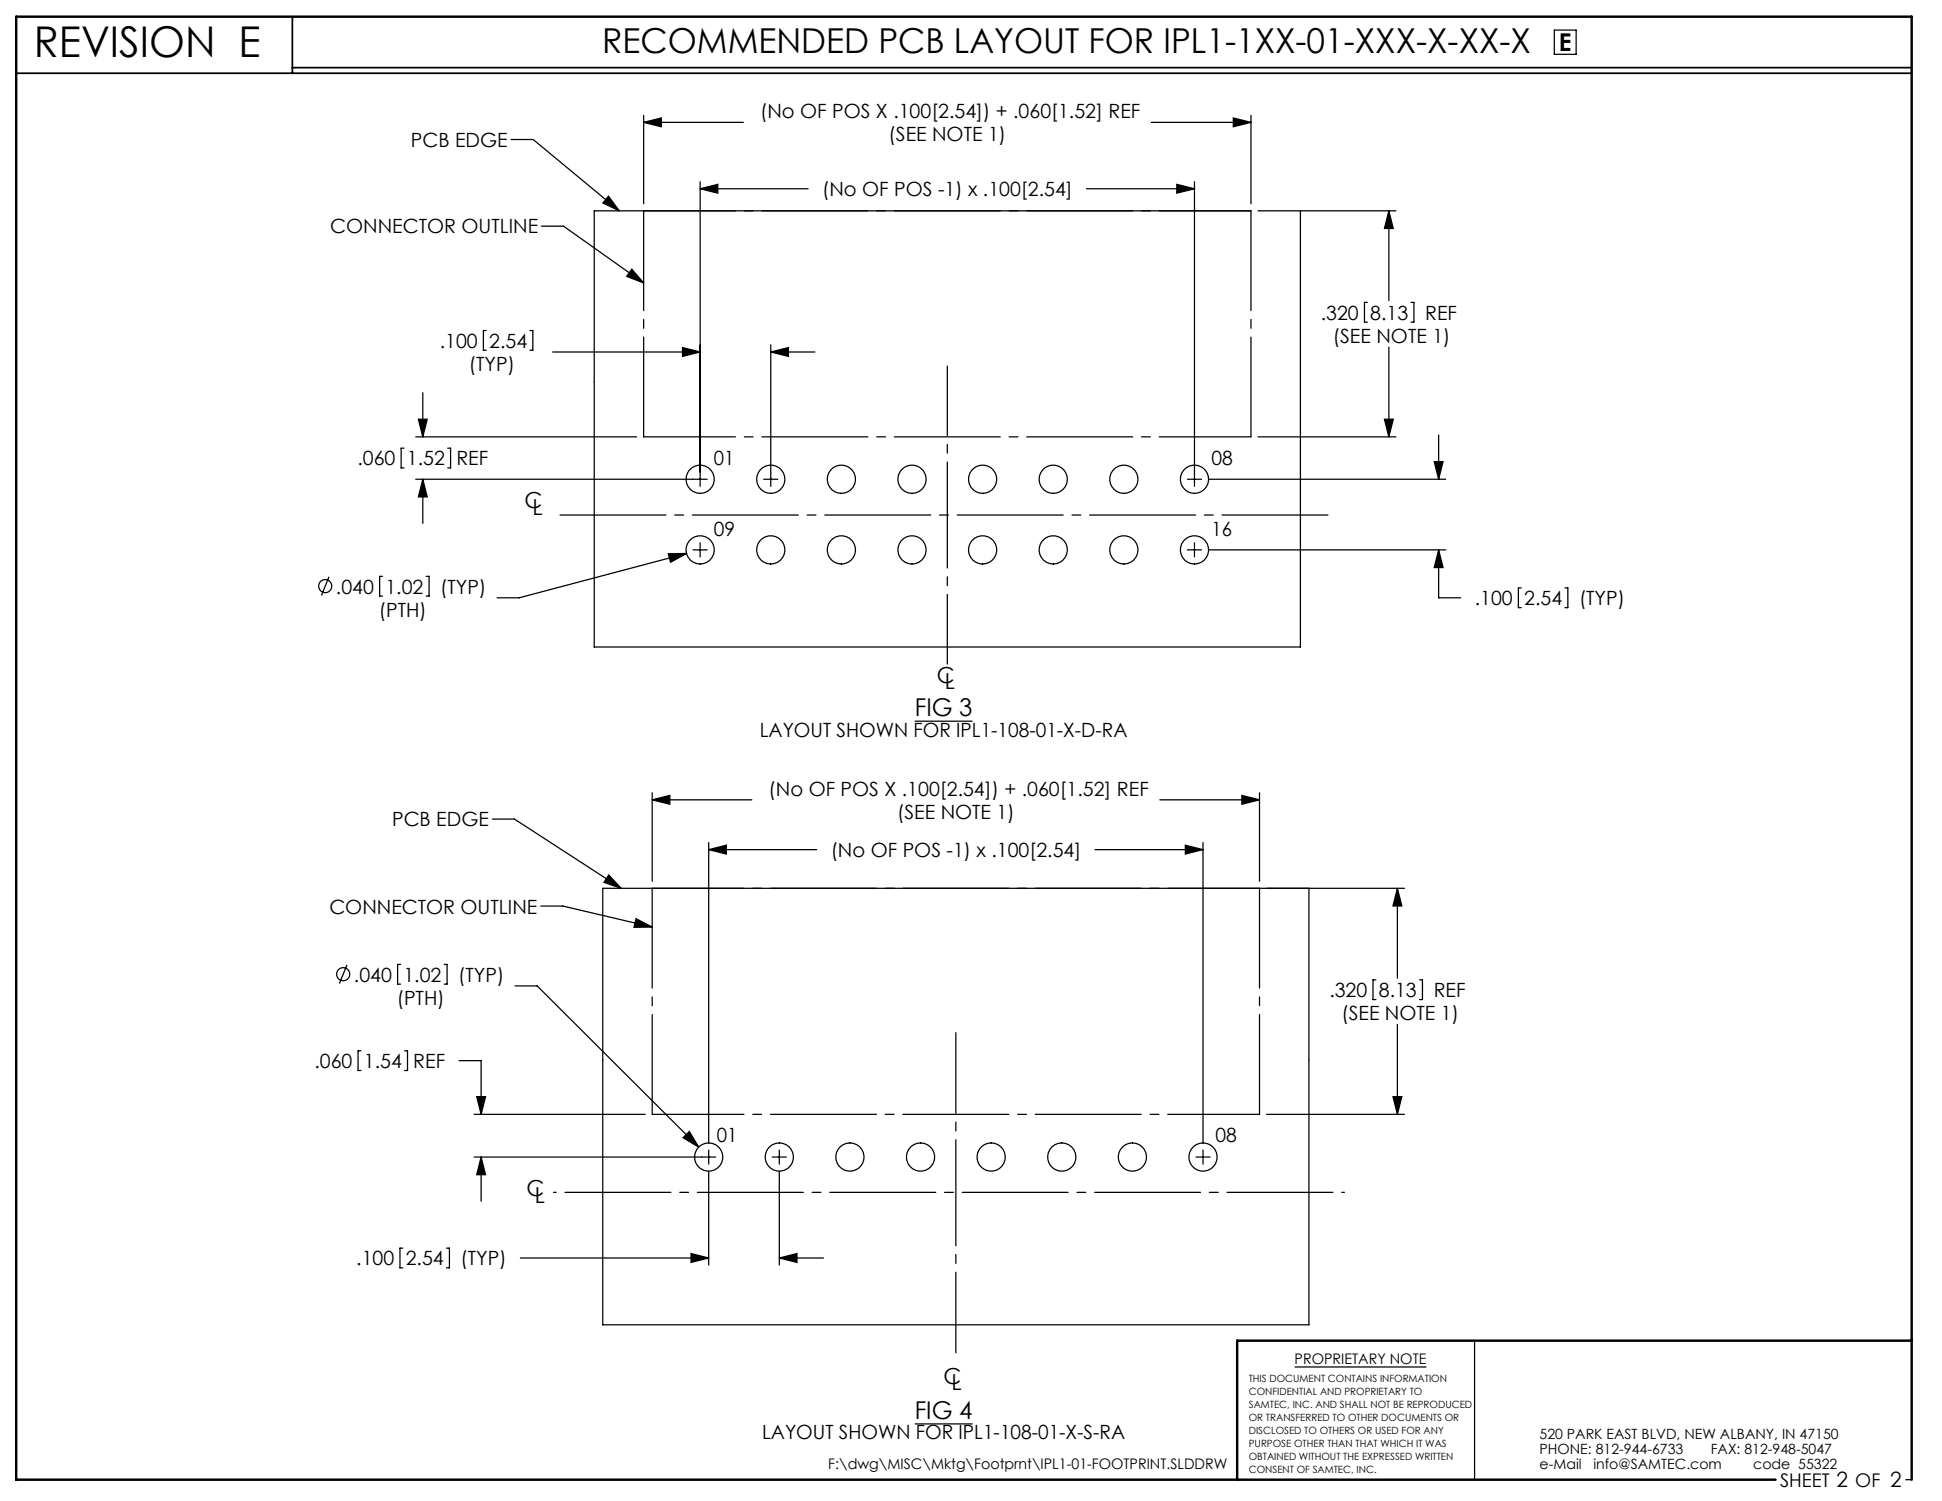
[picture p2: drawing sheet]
<svg xmlns="http://www.w3.org/2000/svg" width="279mm" height="216mm" viewBox="0 0 279 216" stroke-linecap="round" stroke-linejoin="round" font-family="sans-serif">
<g fill="none" stroke="#000" stroke-width=".18">
<path d="M92.6 17.6l2.5-.6v1.2zM92.6 16.6v12.7M92.6 17.6h14.3M165.6 17.6h14.4M177.4 17l2.6 .6-2.6 .6zM180 16.6v12.7M223.6 4.3h3.2v3.5h-3.2zM73.5 20.1h3.2l12.4 10.2M77.9 32.5h3.2l11.5 8.2M87.5 28.2l1.6 2.1-2.4-1.1zM90.9 38.7l1.7 2-2.4-.9zM100.7 26.1v43.8"/>
<path d="M100.7 27.2h15.6M100.7 27.2l2.6-.7v1.3zM156.3 27.2h15.6M169.3 26.5l2.6 .7-2.6 .6zM171.9 26.1v43.8M180 30.3h-94.5v62.8h101.6v-62.8M181 30.3h19.8M199.8 30.3l.7 2.6h-1.3zM199.8 30.3v12.9M60.8 56.5v6.3M70 47.5h-.5v2.9h.5M76.2 47.5h.5v2.9h-.5"/>
<path d="M79.5 50.6h21.2M98.2 50l2.5 .6-2.5 .7zM110.9 49.6v20.3M110.9 50.6h6.3M110.9 50.6l2.5-.6v1.3zM196.7 43.5h-.4v2.8h.4M199.8 49.9v12.9M203 43.5h.4v2.8h-.4M58.1 64.5h-.4v2.8h.4M59.8 62.8h31.8M60.2 60.3h1.3l-.7 2.5zM60.8 68.9l.7 2.6h-1.3z"/>
<path d="M60.8 68.9v6.4M64.4 64.5h.4v2.8h-.4M96.1 79.7l2.7-.1-2.3 1.3zM98.8 79.6l-24.1 6.4h-3.2M99.7 79.1h2M100.7 78.1v2M101.7 68.9h-41.9M109.9 68.9h2M170.8 68.9h2.1M170.8 79.1h2.1M171.9 78.1v2M173.9 68.9h34.1"/>
<path d="M173.9 79.1h34.1M181 62.8h19.8M199.2 60.3h1.3l-.7 2.5zM206.3 66.4h1.3l-.6 2.5zM207 79.1v6.9h3.2M207 62.6v6.3M207 79.1l.6 2.5h-1.3zM47.3 83l-1 2.7M55 82.9h-.4v2.8h.4M61.3 82.9h.4v2.8h-.4M218.9 84.6h-.4v2.8h.4M225.2 84.6h.4v2.8h-.4"/>
<path d="M70.8 117.8h3.2l15.4 10M93.8 115l2.6-.6v1.3zM93.8 114v12.8M93.8 115h14.4M131.6 103.7h8.3M166.9 115h14.3M178.7 114.4l2.5 .6-2.5 .7zM181.2 114v12.8M49.9 138.8l-1.1 2.7M57.6 138.7h-.4v2.9h.4M63.9 138.7h.4v2.9h-.4M77.8 130.3h3.2l12.8 3"/>
<path d="M87.6 125.9l1.8 1.9-2.5-.9zM91.5 132.1l2.3 1.2-2.6 .1zM102 121.2v43.2M102 122.2h15.5M102 122.2l2.5-.6v1.2zM157.5 122.2h15.6M170.5 121.6l2.6 .6-2.6 .6zM173.1 121.2v43.2M188.3 127.8v62.8h-101.6v-62.8h115.4M201 127.8l.7 2.5h-1.3zM201 127.8v12.9M51.9 151.1h-.4v2.9h.4"/>
<path d="M58.2 151.1h.4v2.9h-.4M66 152.6h3.2v7.7M68.6 157.7h1.3l-.7 2.6zM74.1 141.8h3.2l23.2 23.2M198 140.9h-.5v2.9h.5M200.4 157.7h1.3l-.7 2.6zM201 147.4v12.9M204.2 140.9h.5v2.9h-.5M58 179.5h-.5v2.9h.5M64.2 179.5h.5v2.9h-.5M68.2 160.3h24.6M69.2 166.4l.7 2.6h-1.3z"/>
<path d="M69.2 166.4v6.4M99.2 162.7l1.3 2.3-2.2-1.4zM102 168.5v13.5M102 165.4v2M103 166.4h-34.8M111.1 166.4h2M112.1 168.5v13.5M112.1 165.4v2M172.1 166.4h2M173.1 165.4v2M182.2 160.3h19.9M74.9 180.9h27.1"/>
<path d="M99.4 180.3l2.6 .6-2.6 .7zM112.1 180.9h6.4M112.1 180.9l2.6-.6v1.3zM186.3 196.6h18.9M212.2 192.8v20M131.6 204.8h8.3M274.2 212.8h.8"/>
<circle cx="100.7" cy="68.9" r="2.03"/>
<circle cx="100.7" cy="79.1" r="2.03"/>
<circle cx="110.9" cy="68.9" r="2.03"/>
<circle cx="110.9" cy="79.1" r="2.03"/>
<circle cx="121.1" cy="68.9" r="2.03"/>
<circle cx="121.1" cy="79.1" r="2.03"/>
<circle cx="131.2" cy="68.9" r="2.03"/>
<circle cx="131.2" cy="79.1" r="2.03"/>
<circle cx="141.4" cy="68.9" r="2.03"/>
<circle cx="141.4" cy="79.1" r="2.03"/>
<circle cx="151.5" cy="68.9" r="2.03"/>
<circle cx="151.5" cy="79.1" r="2.03"/>
<circle cx="161.7" cy="68.9" r="2.03"/>
<circle cx="161.7" cy="79.1" r="2.03"/>
<circle cx="171.9" cy="68.9" r="2.03"/>
<circle cx="171.9" cy="79.1" r="2.03"/>
<circle cx="46.8" cy="84.3" r=".94"/>
<circle cx="49.4" cy="140.1" r=".94"/>
<circle cx="102" cy="166.4" r="2.03"/>
<circle cx="112.1" cy="166.4" r="2.03"/>
<circle cx="122.3" cy="166.4" r="2.03"/>
<circle cx="132.4" cy="166.4" r="2.03"/>
<circle cx="142.6" cy="166.4" r="2.03"/>
<circle cx="152.8" cy="166.4" r="2.03"/>
<circle cx="162.9" cy="166.4" r="2.03"/>
<circle cx="173.1" cy="166.4" r="2.03"/>
</g>
<path d="M2.3 10.5h272.7M42.1 2.4v8.1M42.1 9.7h232.9" fill="none" stroke="#000" stroke-width=".25"/>
<path d="M275 192.8h-97v20M255.5 212.8h-253.2v-210.4h272.7v210.4" fill="none" stroke="#000" stroke-width=".35"/>
<path d="M92.6 30.3v32.5M180 30.3v32.5M93.8 127.8v32.5M181.2 127.8v32.5" fill="none" stroke="#000" stroke-width=".18" stroke-dasharray="15.2 1.3 1.3 1.3" stroke-dashoffset=".9"/>
<path d="M92.6 30.3h87.4M92.6 62.8h87.4M93.8 127.8h87.4M93.8 160.3h87.4" fill="none" stroke="#000" stroke-width=".18" stroke-dasharray="15.2 1.3 1.3 1.3" stroke-dashoffset="2"/>
<path d="M137.5 148.5v46.1" fill="none" stroke="#000" stroke-width=".18" stroke-dasharray="15.2 1.3 1.3 1.3" stroke-dashoffset="3.6"/>
<path d="M79.6 171.5h113.8" fill="none" stroke="#000" stroke-width=".18" stroke-dasharray="15.2 1.3 1.3 1.3" stroke-dashoffset="-1.6"/>
<path d="M80.3 74.1h111" fill="none" stroke="#000" stroke-width=".18" stroke-dasharray="15.2 1.3 1.3 1.3" stroke-dashoffset="-.3"/>
<path d="M136.3 52.6v42.9" fill="none" stroke="#000" stroke-width=".18" stroke-dasharray="15.2 1.3 1.3 1.3" stroke-dashoffset="5.2"/>
<g fill="#000">
<path d="M93.8 115l2.6-.6v1.3zM178.7 114.4l2.5 .6-2.5 .7zM201 127.8l.7 2.5h-1.3zM200.4 157.7h1.3l-.7 2.6zM69.2 166.4l.7 2.6h-1.3zM68.6 157.7h1.3l-.7 2.6zM199.2 60.3h1.3l-.7 2.5zM199.8 30.3l.7 2.6h-1.3zM92.6 17.6l2.5-.6v1.2zM177.4 17l2.6 .6-2.6 .6zM60.8 68.9l.7 2.6h-1.3zM60.2 60.3h1.3l-.7 2.5z"/>
<path d="M91.5 132.1l2.3 1.2-2.6 .1zM87.6 125.9l1.8 1.9-2.5-.9zM90.9 38.7l1.7 2-2.4-.9zM87.5 28.2l1.6 2.1-2.4-1.1z"/>
<path d="M99.4 180.3l2.6 .6-2.6 .7zM112.1 180.9l2.6-.6v1.3zM99.2 162.7l-.9 .9 2.2 1.4zM102 122.2l2.5-.6v1.2zM170.5 121.6l2.6 .6-2.6 .6zM100.7 27.2l2.6-.7v1.3zM169.3 26.5l2.6 .7-2.6 .6zM98.2 50l2.5 .6-2.5 .7zM110.9 50.6l2.5-.6v1.3zM96.1 79.7l.4 1.2 2.3-1.3zM206.3 66.4h1.3l-.6 2.5zM207 79.1l.6 2.5h-1.3z"/>
</g>
<text font-size="6.1" x="4.9" y="8.2">REVISION E</text>
<text font-size="4.9" x="86.7" y="7.7">RECOMMENDED PCB LAYOUT FOR IPL1-1XX-01-XXX-X-XX-X</text>
<g font-size="3.5">
<text x="224.3" y="7.3">E</text>
<text x="131.6" y="103">FIG 3</text>
<text x="131.6" y="204">FIG 4</text>
</g>
<g font-size="3.2">
<text x="75.5" y="73.1">C</text>
<text x="76.6" y="74">L</text>
<text x="134.8" y="98.2">C</text>
<text x="135.9" y="99.1">L</text>
<text x="75.8" y="172.1">C</text>
<text x="76.9" y="173">L</text>
<text x="135.7" y="199.1">C</text>
<text x="136.9" y="200">L</text>
</g>
<g font-size="2.8">
<text x="109.4" y="17">(No OF POS X .100[2.54]) + .060[1.52] REF</text>
<text x="59.1" y="21.1">PCB EDGE</text>
<text x="127.9" y="20.3">(SEE NOTE 1)</text>
<text x="118.3" y="28.2">(No OF POS -1) x .100[2.54]</text>
<text x="47.5" y="33.6">CONNECTOR OUTLINE</text>
<text x="190" y="46">.320</text>
<text x="197.1" y="46">8.13</text>
<text x="205" y="46">REF</text>
<text x="63.3" y="50">.100</text>
<text x="67.5" y="53.4">(TYP)</text>
<text x="70.4" y="50">2.54</text>
<text x="191.8" y="49.3">(SEE NOTE 1)</text>
<text x="51.4" y="66.9">.060</text>
<text x="58.5" y="66.9">1.52</text>
<text x="65.7" y="66.9">REF</text>
<text x="102.7" y="66.9">01</text>
<text x="174.3" y="66.9">08</text>
<text x="102.7" y="77.1">09</text>
<text x="174.3" y="77.1">16</text>
<text x="48.3" y="85.4">.040</text>
<text x="54.5" y="88.7">(PTH)</text>
<text x="55.5" y="85.4">1.02</text>
<text x="63.3" y="85.4">(TYP)</text>
<text x="212.2" y="87">.100</text>
<text x="219.3" y="87">2.54</text>
<text x="227.2" y="87">(TYP)</text>
<text x="109.3" y="105.9">LAYOUT SHOWN FOR IPL1-108-01-X-D-RA</text>
<text x="56.4" y="118.9">PCB EDGE</text>
<text x="110.6" y="114.4">(No OF POS X .100[2.54]) + .060[1.52] REF</text>
<text x="129.1" y="117.8">(SEE NOTE 1)</text>
<text x="119.5" y="123.3">(No OF POS -1) x .100[2.54]</text>
<text x="47.4" y="131.4">CONNECTOR OUTLINE</text>
<text x="50.9" y="141.2">.040</text>
<text x="58" y="141.2">1.02</text>
<text x="65.9" y="141.2">(TYP)</text>
<text x="191.3" y="143.4">.320</text>
<text x="198.4" y="143.4">8.13</text>
<text x="206.3" y="143.4">REF</text>
<text x="57.1" y="144.5">(PTH)</text>
<text x="193" y="146.8">(SEE NOTE 1)</text>
<text x="45.2" y="153.6">.060</text>
<text x="52.4" y="153.6">1.54</text>
<text x="59.5" y="153.6">REF</text>
<text x="103.1" y="164.2">01</text>
<text x="174.9" y="164.2">08</text>
<text x="51.3" y="182">.100</text>
<text x="58.4" y="182">2.54</text>
<text x="66.3" y="182">(TYP)</text>
<text x="109.6" y="207">LAYOUT SHOWN FOR IPL1-108-01-X-S-RA</text>
</g>
<text font-size="2.7" x="256.1" y="213.9">SHEET 2 OF 2</text>
<g font-size="2.1">
<text x="186.3" y="196.2">PROPRIETARY NOTE</text>
<text x="119.2" y="211.3">F:\dwg\MISC\Mktg\Footprnt\IPL1-01-FOOTPRINT.SLDDRW</text>
</g>
<g font-size="2">
<text x="221.5" y="207">520 PARK EAST BLVD, NEW ALBANY, IN 47150</text>
<text x="221.5" y="209.2">PHONE: 812-944-6733</text>
<text x="246.1" y="209.2">FAX: 812-948-5047</text>
<text x="221.5" y="211.3">e-Mail</text>
<text x="229.3" y="211.3">info@SAMTEC.com</text>
<text x="252.2" y="211.3">code 55322</text>
</g>
<g font-size="1.4">
<text x="179.7" y="198.8">THIS DOCUMENT CONTAINS INFORMATION</text>
<text x="179.7" y="200.6">CONFIDENTIAL AND PROPRIETARY TO</text>
<text x="179.7" y="202.5">SAMTEC, INC. AND SHALL NOT BE REPRODUCED</text>
<text x="179.7" y="204.4">OR TRANSFERRED TO OTHER DOCUMENTS OR</text>
<text x="179.7" y="206.2">DISCLOSED TO OTHERS OR USED FOR ANY</text>
<text x="179.7" y="208.1">PURPOSE OTHER THAN THAT WHICH IT WAS</text>
<text x="179.7" y="210">OBTAINED WITHOUT THE EXPRESSED WRITTEN</text>
<text x="179.7" y="211.8">CONSENT OF SAMTEC, INC.</text>
</g>
</svg>
